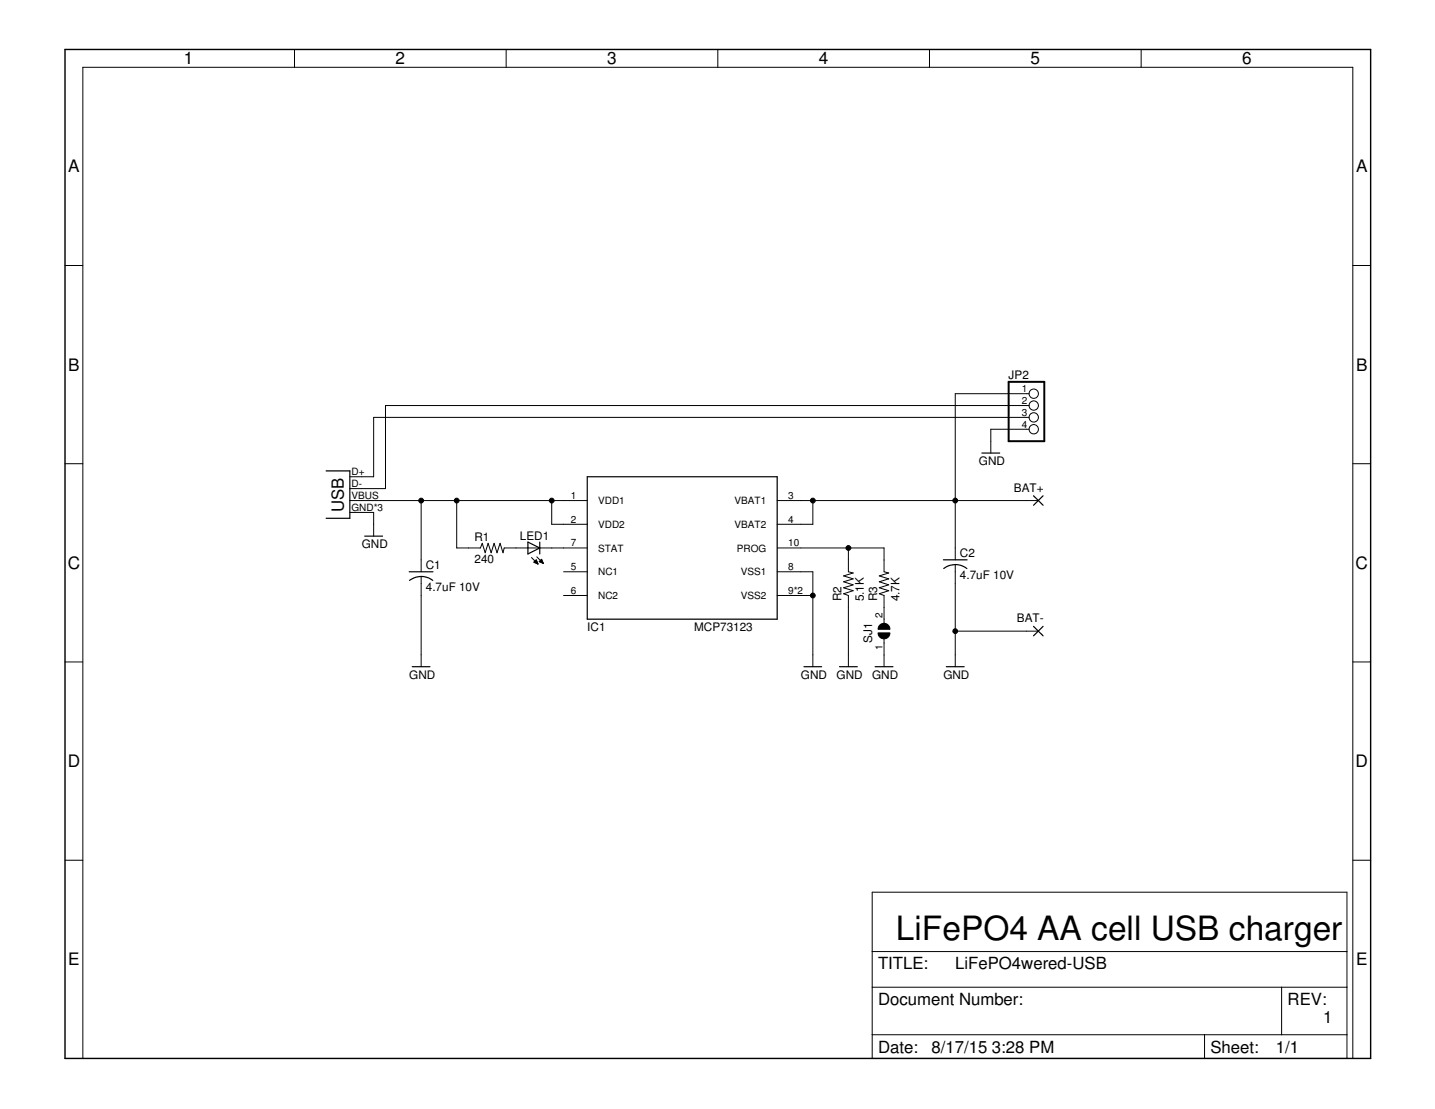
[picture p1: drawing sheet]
<svg xmlns="http://www.w3.org/2000/svg" width="279mm" height="216mm" viewBox="0 0 279 216" stroke-linecap="round" stroke-linejoin="round" font-family="sans-serif">
<g fill="none" stroke="#000" stroke-width=".19">
<path d="M57.3 9.6v3.5M98.6 9.6v3.5M139.8 9.6v3.5M181 9.6v3.5M222.2 9.6v3.5M12.7 51.7h3.4M263.4 51.7h3.5M200.4 76.6h-14.4v32.4M200.4 79h-125.3v16.1h-7M12.7 90.3h3.4M68.1 97.5h46.2M68.1 99.8h4.6v4.6"/>
<path d="M82 97.5v13.8M88.9 97.5v9.2h4.6l.4-.9 .6 1.8 .5-1.8 .6 1.8 .6-1.8 .6 1.8 .6-1.8 .5 1.8 .3-.9h16.1M107.4 97.5v4.6h6.9M151.3 97.5h50.9M158.3 97.5v4.6h-7M200.4 81.3h-127.7v11.5h-4.6M200.4 83.6h-7.5v4.6M263.4 90.3h3.5M82 112.2v17.6M103.5 108.5l1.3 1.3M103.9 109.5l.5-.5 .4 .8zM104 109.4h.6"/>
<path d="M104.1 109.5h.5M104.1 109.3h.4M104.2 109.2h.3M104.3 109.1h.1M104.3 109.6h.4M104.5 108.4l1.3 1.3M104.6 109.7h.1M105 109.3l.5-.4 .3 .8zM105 109.3h.6M105.1 109.4h.6M105.1 109.2h.5M105.2 109.1h.3"/>
<path d="M105.3 109h.2M105.4 109.5h.3M105.6 109.6h.2M109.7 111.3h4.6M109.7 115.9h4.6M151.3 106.7h20.8v4.6l.9 .2-1.8 .6 1.8 .6-1.8 .6 1.8 .6-1.8 .5 1.8 .6-1.8 .6 .9 .3v5.5M151.3 111.3h7v18.5M151.3 115.9h7M165.2 106.7v4.6l.9 .2-1.8 .6 1.8 .6-1.8 .6 1.8 .6-1.8 .5 1.8 .6-1.8 .6 .9 .3v13.9M186 109.9v19.9M12.7 128.9h3.4M172.1 124.4v5.4"/>
<path d="M186 122.9h16.2M263.4 128.9h3.5M12.7 167.5h3.4M169.8 173.7h92.5v32.4h-92.5zM263.4 167.5h3.5M169.8 192.2h92.5M169.8 185.3h92.5M249.5 192.2v9.2M16.1 206.1v-193h247.3v193M169.8 201.4h92.5M234.5 201.4v4.7"/>
<circle cx="201.3" cy="76.6" r=".91"/>
<circle cx="201.3" cy="79" r=".91"/>
<circle cx="201.3" cy="83.6" r=".91"/>
<circle cx="201.3" cy="81.3" r=".91"/>
</g>
<g fill="none" stroke="#000" stroke-width=".23">
<path d="M63.5 91.7h4.6v9.2h-4.6M114.3 92.8h37v27.7h-37zM191.2 88.2h3.4M201.2 96.5l1.9 1.9M203.1 96.5l-1.9 1.9M71 104.4h3.5M79.7 111.3h4.6M79.7 113a3.7 3.7 0 0 1 4.6 0M102.8 105.5l2.3 1.2-2.3 1.1zM105.1 105.5v2.3M183.7 109h4.6M183.7 110.7a3.6 3.6 0 0 1 4.6 0"/>
<path d="M80.3 129.8h3.4M156.5 129.8h3.5M163.4 129.8h3.5M170.4 129.8h3.5M184.3 129.8h3.4M201.2 121.9l1.9 1.9M203.1 121.9l-1.9 1.9"/>
</g>
<g fill="#000" stroke="#000" stroke-width=".19">
<path d="M171.3 121.6a1.15 1.15 0 0 1 1.3-.2 1.15 1.15 0 0 1 .7 1.1h-2.3v-.4z" fill-rule="evenodd"/>
<path d="M171 123.2h2.3a1.15 1.15 0 0 1-1.2 1.2 1.15 1.15 0 0 1-1.1-1.2z" fill-rule="evenodd"/>
<circle cx="82" cy="97.5" r=".47"/>
<circle cx="88.9" cy="97.5" r=".47"/>
<circle cx="107.4" cy="97.5" r=".47"/>
<circle cx="158.3" cy="97.5" r=".47"/>
<circle cx="186" cy="97.5" r=".47"/>
<circle cx="158.3" cy="115.9" r=".47"/>
<circle cx="165.2" cy="106.7" r=".47"/>
<circle cx="186" cy="122.9" r=".47"/>
</g>
<path d="M12.7 9.6h254.2v196.5h-254.2z" fill="none" stroke="#000" stroke-width=".28"/>
<path d="M196.4 74.3h6.9v11.6h-6.9z" fill="none" stroke="#000" stroke-width=".38"/>
<text font-size="6.5" x="174.4" y="182.9">LiFePO4 AA cell USB charger</text>
<g font-size="3.3">
<text x="35.8" y="12.5">1</text>
<text x="77" y="12.5">2</text>
<text x="118.2" y="12.5">3</text>
<text x="159.4" y="12.5">4</text>
<text x="200.7" y="12.5">5</text>
<text x="241.9" y="12.5">6</text>
<text x="13.3" y="33.6">A</text>
<text x="264" y="33.6">A</text>
<text x="13.3" y="72.2">B</text>
<text x="264" y="72.2">B</text>
<text x="67" y="99.8" transform="rotate(-90 67 99.8)">USB</text>
<text x="13.2" y="110.8">C</text>
<text x="263.9" y="110.8">C</text>
<text x="13.2" y="149.4">D</text>
<text x="263.9" y="149.4">D</text>
<text x="13.3" y="187.9">E</text>
<text x="171" y="188.7">TITLE:</text>
<text x="186" y="188.7">LiFePO4wered-USB</text>
<text x="264" y="187.9">E</text>
<text x="171" y="195.7">Document Number:</text>
<text x="250.7" y="195.7">REV:</text>
<text x="257.6" y="199.1">1</text>
<text x="171" y="204.9">Date:</text>
<text x="181.4" y="204.9">8/17/15</text>
<text x="193.1" y="204.9">3:28 PM</text>
<text x="235.7" y="204.9">Sheet:</text>
<text x="248.4" y="204.9">1/1</text>
</g>
<g font-size="2.3">
<text x="196.4" y="73.8">JP2</text>
<text x="190.6" y="90.5">GND</text>
<text x="197.4" y="95.8">BAT+</text>
<text x="70.4" y="106.7">GND</text>
<text x="92.4" y="105.3">R1</text>
<text x="101.2" y="105.1">LED1</text>
<text x="82.9" y="110.7">C1</text>
<text x="92.4" y="109.7">240</text>
<text x="186.9" y="112.8">4.7uF 10V</text>
<text x="186.9" y="108.4">C2</text>
<text x="82.9" y="115.1">4.7uF 10V</text>
<text x="163.8" y="117.1" transform="rotate(-90 163.8 117.1)">R2</text>
<text x="168.2" y="117.1" transform="rotate(-90 168.2 117.1)">5.1K</text>
<text x="170.8" y="117.1" transform="rotate(-90 170.8 117.1)">R3</text>
<text x="175.1" y="117.1" transform="rotate(-90 175.1 117.1)">4.7K</text>
<text x="114.3" y="122.9">IC1</text>
<text x="135.1" y="122.9">MCP73123</text>
<text x="169.8" y="125.2" transform="rotate(-90 169.8 125.2)">SJ1</text>
<text x="198" y="121.2">BAT-</text>
<text x="79.7" y="132.1">GND</text>
<text x="155.9" y="132.1">GND</text>
<text x="162.9" y="132.1">GND</text>
<text x="169.8" y="132.1">GND</text>
<text x="183.7" y="132.1">GND</text>
</g>
<g font-size="1.9">
<text x="199" y="76.3">1</text>
<text x="199" y="78.6">2</text>
<text x="199" y="80.9">3</text>
<text x="199" y="83.3">4</text>
<text x="68.4" y="92.5">D+</text>
<text x="68.4" y="94.8">D-</text>
<text x="68.4" y="97.1">VBUS</text>
<text x="68.4" y="99.4">GND*3</text>
<text x="111.1" y="97.1">1</text>
<text x="111.1" y="101.7">2</text>
<text x="116.5" y="98.1">VDD1</text>
<text x="143" y="98.1">VBAT1</text>
<text x="153.4" y="97.1">3</text>
<text x="153.4" y="101.7">4</text>
<text x="111.1" y="106.4">7</text>
<text x="116.5" y="102.8">VDD2</text>
<text x="116.5" y="107.4">STAT</text>
<text x="143" y="102.8">VBAT2</text>
<text x="143.5" y="107.4">PROG</text>
<text x="153.4" y="106.4">10</text>
<text x="111.1" y="111">5</text>
<text x="116.5" y="112">NC1</text>
<text x="144.2" y="112">VSS1</text>
<text x="153.4" y="111">8</text>
<text x="111.1" y="115.6">6</text>
<text x="116.5" y="116.6">NC2</text>
<text x="144.2" y="116.6">VSS2</text>
<text x="153.4" y="115.6">9*2</text>
<text x="171.8" y="120.2" transform="rotate(-90 171.8 120.2)">2</text>
<text x="171.8" y="126.6" transform="rotate(-90 171.8 126.6)">1</text>
</g>
</svg>
